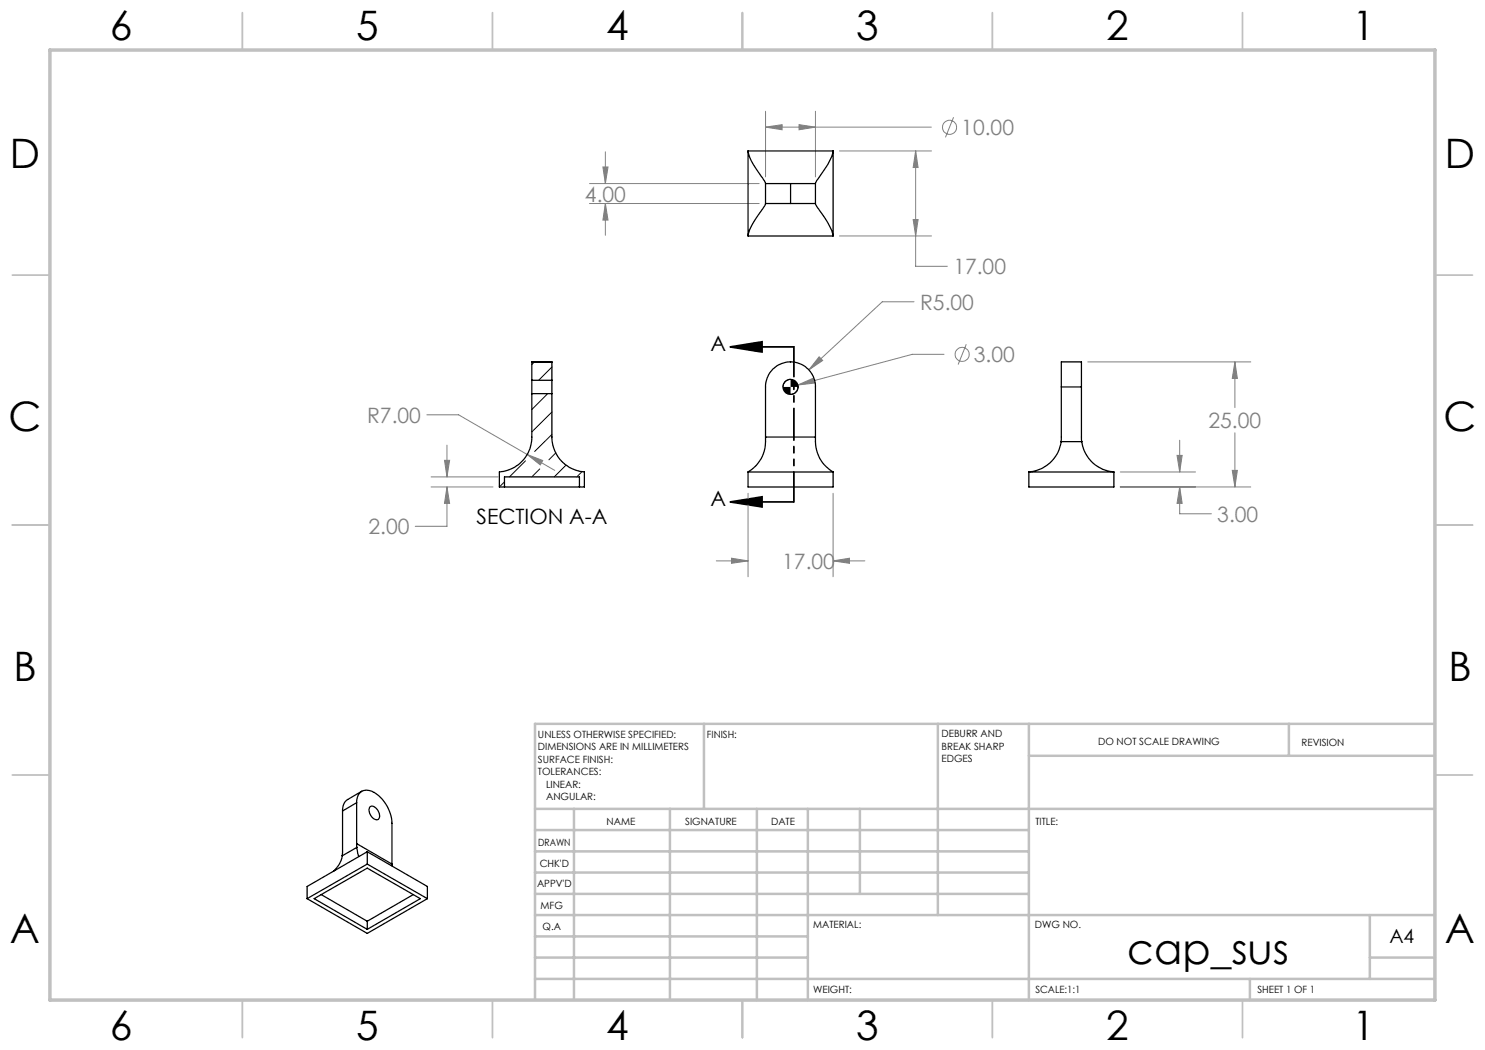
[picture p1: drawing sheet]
<svg xmlns="http://www.w3.org/2000/svg" width="297mm" height="210mm" viewBox="0 0 297 210" stroke-linecap="round" stroke-linejoin="round" font-family="sans-serif">
<g fill="none" stroke="#808080" stroke-width=".2">
<path d="M117.9 36.7h33.9M120.6 33.4h1l-.5 3.3zM121.1 30.4v6.3M153.1 25.4l3.3-.5v1.1zM153.1 22.3v13.1M153.1 25.4h33.2M159.8 24.9l3.3 .5-3.3 .6zM163.1 22.3v13.1M167.9 30.2h18.4M183.1 30.2l.5 3.3h-1zM183.1 30.2v23.1h6.4M190.7 23.5l-1.6 4"/>
<path d="M117.9 40.7h33.9M121.1 40.7l.5 3.3h-1zM121.1 40.7v6.4M167.9 47.2h18.4M182.6 43.9h1l-.5 3.3zM159.6 77l3-1.3 .3 .9zM163.8 71.4l.7 .7-2.7 1.9zM182.8 60.4h-6.3l-14.7 13.6M188.8 70.9h-6.3l-22.9 6.1M193.3 68.9l-1.7 4M217.6 72.4h32.6M247 72.4l.5 3.3h-1z"/>
<path d="M247 72.4v9.1M85.4 83h6.3l19.2 11.1M86.2 97.4h12.4M86.2 95.4h13.4M88.9 92.1h1l-.5 3.3zM89.4 97.4l.5 3.3h-1zM89.4 97.4v7.9h-6.4M89.4 89v6.4M105.4 90.9l3.1 1.2-.4 .9zM149.6 98.7v16.6M166.6 98.7v16.6M224 94.4h15.1"/>
<path d="M224 97.4h26.2M235.4 91.1h1l-.5 3.3zM235.9 97.4l.5 3.3h-1zM235.9 97.4v5.4h6.4M235.9 88v6.4M246.5 94.1h1l-.5 3.3zM247 86.6v10.8M143.3 112.2h6.3M146.3 111.6l3.3 .6-3.3 .5zM166.6 112.2l3.3-.6v1.1zM166.6 112.2h6.4"/>
<circle cx="189.9" cy="25.5" r="1.4"/>
<circle cx="192.4" cy="70.9" r="1.41"/>
</g>
<path d="M158.1 75.9a1.5 1.5 0 0 0-1.5 1.5M159.6 77.4v.2a1.45 1.45 0 0 1-1.5 1.3" fill="none" stroke="#000" stroke-width=".2"/>
<path d="M146 69.4l6.4-1v2zM146 69.4h12.7M146 100.4l6.4-1v2zM146 100.4h12.7" fill="none" stroke="#000" stroke-width=".35"/>
<path d="M158.8 69.4v31" fill="none" stroke="#000" stroke-width=".35" stroke-dasharray="6.3 1.3 1.3 1.3 1.3 1.3" stroke-dashoffset=".4"/>
<g fill="none" stroke="#c0c0c0" stroke-width=".35">
<path d="M48.5 2.5v7.5M98.5 2.5v7.5M148.5 2.5v7.5M198.5 2.5v7.5M248.5 2.5v7.5M2.5 55h7.5M287 55h7.5M2.5 105h7.5M287 105h7.5M2.5 155h7.5M287 155h7.5M48.5 200v7.5"/>
<path d="M98.5 200v7.5M148.5 200v7.5M198.5 200v7.5M248.5 200v7.5"/>
</g>
<g fill="none" stroke="#c0c0c0" stroke-width=".5">
<path d="M140.8 144.8v17M187.6 144.8v38.2M205.8 144.8v55.2M205.8 151.2h81.2M257.8 144.8v6.4M287 144.8h-180v55.2M107 161.8h180M107 178.8h98.8M107 174.5h98.8M107 170.3h98.8M107 166h98.8M114.8 161.8v38.2"/>
<path d="M134 161.8v38.2M151.4 161.8v38.2M161.6 161.8v38.2M172 161.8v17M107 195.8h180M107 191.5h54.6M107 187.3h54.6M107 183h180M250 195.8v4.2M274 191.5h13M274 183v12.8"/>
</g>
<path d="M10 10h277v190h-277z" fill="none" stroke="#c0c0c0" stroke-width=".7"/>
<g fill="#000">
<path d="M146 69.4l6.4-1v2zM146 100.4l6.4-1v2z"/>
<path d="M156.6 77.4v.2a1.45 1.45 0 0 0 1.5 1.3v-1.5zM158.1 75.9v1.5h1.5a1.56 1.56 0 0 0-1.5-1.5z"/>
</g>
<path d="M163.8 71.4l-2 2.6 2.7-1.9zM159.6 77l3.3-.4-.3-.9zM146.3 111.6l3.3 .6-3.3 .5zM166.6 112.2l3.3-.6v1.1zM235.4 91.1h1l-.5 3.3zM235.9 97.4l.5 3.3h-1zM247 72.4l.5 3.3h-1zM246.5 94.1h1l-.5 3.3zM121.1 40.7l.5 3.3h-1zM120.6 33.4h1l-.5 3.3zM153.1 25.4l3.3-.5v1.1zM159.8 24.9l3.3 .5-3.3 .6zM182.6 43.9h1l-.5 3.3zM183.1 30.2l.5 3.3h-1zM88.9 92.1h1l-.5 3.3zM89.4 97.4l.5 3.3h-1zM105.4 90.9l2.7 2.1 .4-.9z" fill="#808080"/>
<g fill="none" stroke="#000" stroke-width=".25">
<path d="M149.6 30.2a14.6 14.6 0 0 0 3 5.6l.5 .9M149.6 30.2v17M149.6 30.2h17M153.1 36.7h5M153.1 36.7v4M158.1 36.7h5M158.1 36.7v4M163.1 36.7v4M166.6 30.2a13.6 13.6 0 0 1-2.8 5.4l-.7 1.1M166.6 30.2v17M149.6 47.2h17M153.1 40.7h5"/>
<path d="M153.1 40.7l-.1 .4-1.1 1.5a11.2 11.2 0 0 0-2.3 4.6M158.1 40.7h5M163.1 40.7l1.2 1.9a12.4 12.4 0 0 1 2.3 4.6M106.4 78.7v8.7a7 7 0 0 1-6.5 7v3h17v-3a7 7 0 0 1-6.5-7v-8.7M106.4 72.4h.1M106.4 76.1v2.6M106.4 72.4h4M106.4 72.4v3.7M106.4 78.7h4M106.4 76.1h4M110.4 72.4h.1M110.4 76.1v2.6"/>
<path d="M110.4 72.4v3.7M212.3 77.4v-5h4v5M212.3 77.4l-.1 10.9M212.3 77.4h4M216.3 77.4l.1 10.9M100.9 97.4v-2h15v2M149.6 94.4h17M149.6 94.4v3h17v-3M153.1 87.4a7.2 7.2 0 0 1-3.5 7M153.1 87.4v-10a5 5 0 0 1 5-5 5 5 0 0 1 5 5v10M153.1 87.4h10M163.1 87.4a7.3 7.3 0 0 0 3.5 7"/>
<path d="M205.8 94.4h17M205.8 94.4v3h17v-3M212.2 88.3a7 7 0 0 1-6.4 6.1M212.2 88.3h4.2M216.4 88.3a7 7 0 0 0 6.4 6.1M72.4 158.2l-2.9 1.7a2.48 2.48 0 0 0-1 2.3M61.4 179.7l12 7 12.1-7M62.8 179.7l10.6-6.1 10.7 6.1-10.7 6.2zM64.2 178.9l9.2 5.3M68.4 171.1a5.3 5.3 0 0 1-1.7 3.2M68.5 162.2l-.1 8.9M71.3 168.7l.1 .8"/>
<path d="M71.3 160.5a2.11 2.11 0 0 1 .9-2.2 2.11 2.11 0 0 1 2.4 .1 7.6 7.6 0 0 1 3.8 6.2v8.2M71.3 168.7l7.1 4.1M71.3 160.5l-2.8 1.7M71.3 160.5v8.2M71.4 169.5l.4 1.8M71.4 169.5l-3 1.6M73.4 170.3l-12 7v2.4M73.4 170.3v2.5M73.4 172.8l-12 6.9M73.4 170.3l12.1 7v2.4M73.4 172.8l12.1 6.9M74 161.3a1.61 1.61 0 0 1 1.9 1.6 .74 .74 0 0 1-.3 1 .74 .74 0 0 1-1-.3 1.86 1.86 0 0 1-.6-2.3z"/>
<path d="M78.4 172.8v.4M82.7 178.9l-9.3 5.3M73.4 184.2v1.7"/>
<circle cx="158.1" cy="77.4" r="1.5"/>
</g>
<path d="M106.9 72.4l-.5 .5M109.5 78.7l-3.1 3.2M110.4 73.4l-2.7 2.7M100.9 96.4l-1 1M105.1 92.2l-3.2 3.2M107.9 93.8l-1.5 1.6M110.4 82.4l-4 4M110.4 86.9l-3.5 3.4M111.2 90.6l-1.4 1.4M113.2 93l-2.4 2.4M116.4 94.3l-1 1.1" fill="none" stroke="#000" stroke-width=".2"/>
<text font-size="8.5" x="225.5" y="192.7">cap_sus</text>
<g font-size="8.1">
<text x="22" y="8">6</text>
<text x="71.2" y="8">5</text>
<text x="121.2" y="8">4</text>
<text x="171.3" y="8">3</text>
<text x="221.3" y="8">2</text>
<text x="270.5" y="8">1</text>
<text x="2" y="33.6">D</text>
<text x="289" y="33.6">D</text>
<text x="1.7" y="86.1">C</text>
<text x="288.7" y="86.1">C</text>
<text x="2.7" y="136.1">B</text>
<text x="289.7" y="136.1">B</text>
<text x="2" y="188.6">A</text>
<text x="289" y="188.6">A</text>
<text x="22" y="208">6</text>
<text x="71.2" y="208">5</text>
<text x="121.2" y="208">4</text>
<text x="171.3" y="208">3</text>
<text x="221.3" y="208">2</text>
<text x="270.5" y="208">1</text>
</g>
<g font-size="4.2" fill="#808080">
<text x="192.3" y="27">10.00</text>
<text x="117" y="40.4">4.00</text>
<text x="190.7" y="54.9">17.00</text>
<text x="184" y="61.9">R5.00</text>
<text x="194.8" y="72.4">3.00</text>
<text x="73.4" y="84.6">R7.00</text>
<text x="241.7" y="85.6">25.00</text>
<text x="73.7" y="106.8">2.00</text>
<text x="243.5" y="104.3">3.00</text>
<text x="156.4" y="113.8">17.00</text>
</g>
<g font-size="4.2">
<text x="142.1" y="70.1">A</text>
<text x="142.1" y="101.1">A</text>
<text x="95.3" y="104.7">SECTION A-A</text>
</g>
<text font-size="3.9" x="277.9" y="188.5">A4</text>
<g font-size="2">
<text x="107.6" y="147.6">UNLESS OTHERWISE SPECIFIED:</text>
<text x="141.4" y="147.6">FINISH:</text>
<text x="188.3" y="147.5">DEBURR AND</text>
<text x="188.3" y="150">BREAK SHARP</text>
<text x="219.6" y="149">DO NOT SCALE DRAWING</text>
<text x="260.3" y="149.2">REVISION</text>
<text x="107.6" y="150.1">DIMENSIONS ARE IN MILLIMETERS</text>
<text x="107.6" y="152.6">SURFACE FINISH:</text>
<text x="107.6" y="155.1">TOLERANCES:</text>
<text x="188.3" y="152.5">EDGES</text>
<text x="109.2" y="157.6">LINEAR:</text>
<text x="109.2" y="160.1">ANGULAR:</text>
<text x="121.3" y="165">NAME</text>
<text x="137" y="164.9">SIGNATURE</text>
<text x="154.2" y="164.9">DATE</text>
<text x="207.1" y="164.9">TITLE:</text>
<text x="107.6" y="169.1">DRAWN</text>
<text x="107.9" y="173.3">CHK'D</text>
<text x="107.4" y="177.4">APPV'D</text>
<text x="108.1" y="181.8">MFG</text>
<text x="108.5" y="186">Q.A</text>
<text x="162.6" y="185.5">MATERIAL:</text>
<text x="207" y="185.5">DWG NO.</text>
<text x="162.6" y="198.5">WEIGHT:</text>
<text x="207.1" y="198.6">SCALE:1:1</text>
<text x="251.5" y="198.6">SHEET 1 OF 1</text>
</g>
</svg>
